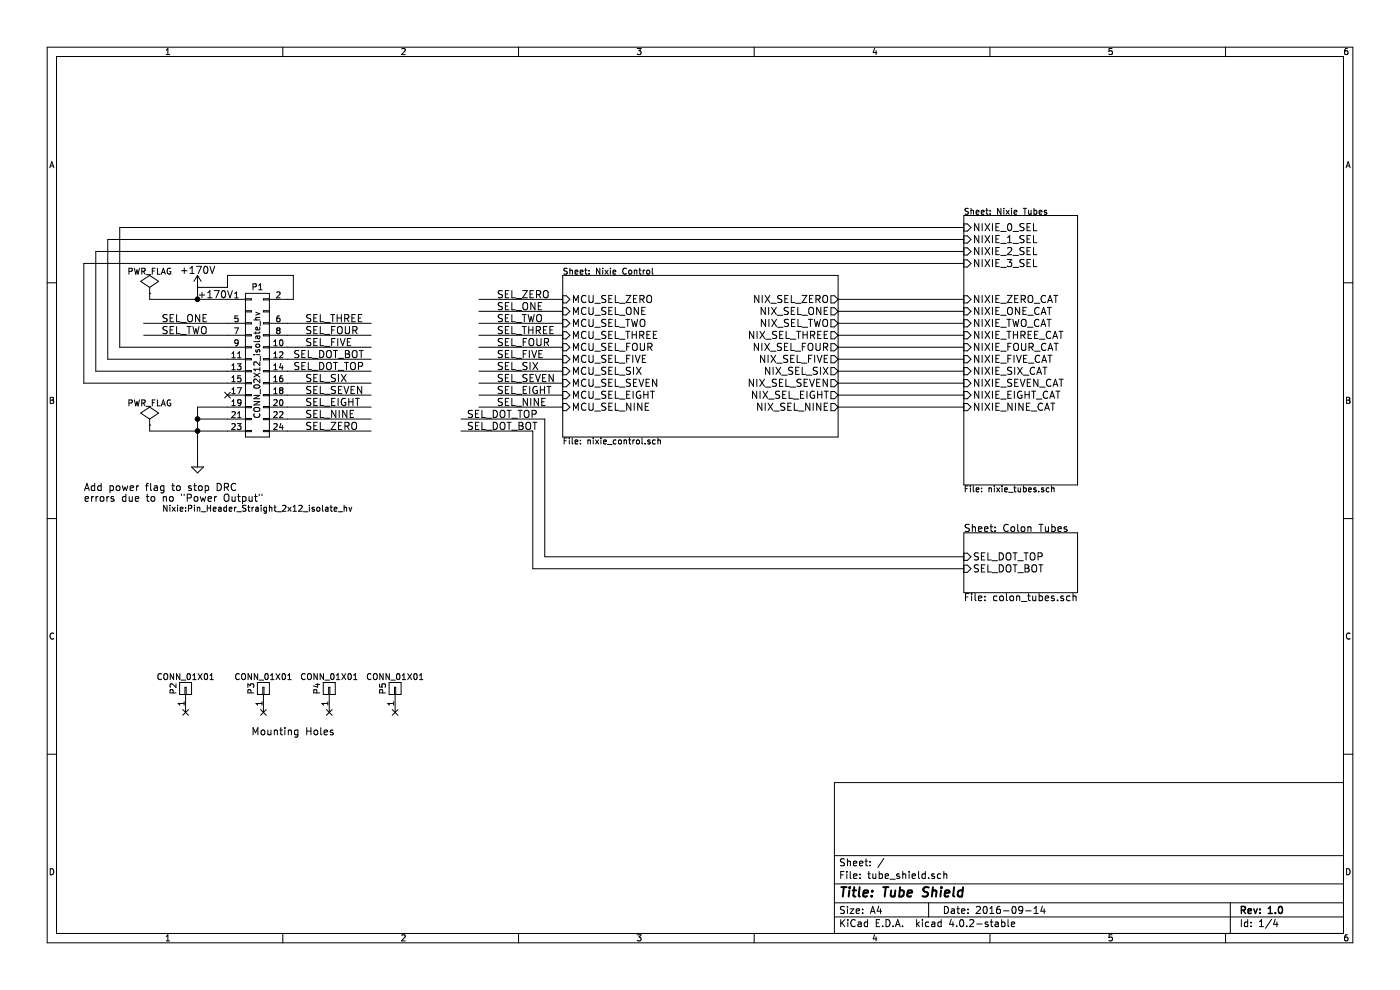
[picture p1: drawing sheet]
EESchema Schematic File Version 2
LIBS:tube_shield-rescue
LIBS:power
LIBS:device
LIBS:transistors
LIBS:conn
LIBS:linear
LIBS:regul
LIBS:74xx
LIBS:cmos4000
LIBS:adc-dac
LIBS:memory
LIBS:xilinx
LIBS:microcontrollers
LIBS:dsp
LIBS:microchip
LIBS:analog_switches
LIBS:motorola
LIBS:texas
LIBS:intel
LIBS:audio
LIBS:interface
LIBS:digital-audio
LIBS:philips
LIBS:display
LIBS:cypress
LIBS:siliconi
LIBS:opto
LIBS:atmel
LIBS:contrib
LIBS:valves
LIBS:nixie_lib
LIBS:nixie_clock-rescue
LIBS:tube_shield-cache
EELAYER 25 0
EELAYER END
$Descr A4 11693 8268
encoding utf-8
Sheet 1 4
Title "Tube Shield"
Date "2016-09-14"
Rev "1.0"
Comp ""
Comment1 ""
Comment2 ""
Comment3 ""
Comment4 ""
$EndDescr
$Sheet
S 8050 1800 950  2250
U 51B41911
F0 "Nixie Tubes" 50
F1 "nixie_tubes.sch" 50
F2 "NIXIE_ONE_CAT" I L 8050 2600 60 
F3 "NIXIE_TWO_CAT" I L 8050 2700 60 
F4 "NIXIE_THREE_CAT" I L 8050 2800 60 
F5 "NIXIE_FOUR_CAT" I L 8050 2900 60 
F6 "NIXIE_FIVE_CAT" I L 8050 3000 60 
F7 "NIXIE_SIX_CAT" I L 8050 3100 60 
F8 "NIXIE_SEVEN_CAT" I L 8050 3200 60 
F9 "NIXIE_EIGHT_CAT" I L 8050 3300 60 
F10 "NIXIE_NINE_CAT" I L 8050 3400 60 
F11 "NIXIE_ZERO_CAT" I L 8050 2500 60 
F12 "NIXIE_0_SEL" I L 8050 1900 60 
F13 "NIXIE_1_SEL" I L 8050 2000 60 
F14 "NIXIE_2_SEL" I L 8050 2100 60 
F15 "NIXIE_3_SEL" I L 8050 2200 60 
$EndSheet
$Sheet
S 8050 4450 950  500 
U 54DBB7B0
F0 "Colon Tubes" 60
F1 "colon_tubes.sch" 60
F2 "SEL_DOT_TOP" I L 8050 4650 60 
F3 "SEL_DOT_BOT" I L 8050 4750 60 
$EndSheet
$Sheet
S 4700 2300 2300 1350
U 51B53B8A
F0 "Nixie Control" 50
F1 "nixie_control.sch" 50
F2 "MCU_SEL_ZERO" I L 4700 2500 60 
F3 "MCU_SEL_ONE" I L 4700 2600 60 
F4 "MCU_SEL_TWO" I L 4700 2700 60 
F5 "MCU_SEL_THREE" I L 4700 2800 60 
F6 "MCU_SEL_FOUR" I L 4700 2900 60 
F7 "MCU_SEL_FIVE" I L 4700 3000 60 
F8 "MCU_SEL_SIX" I L 4700 3100 60 
F9 "MCU_SEL_SEVEN" I L 4700 3200 60 
F10 "MCU_SEL_EIGHT" I L 4700 3300 60 
F11 "MCU_SEL_NINE" I L 4700 3400 60 
F12 "NIX_SEL_ZERO" O R 7000 2500 60 
F13 "NIX_SEL_ONE" O R 7000 2600 60 
F14 "NIX_SEL_TWO" O R 7000 2700 60 
F15 "NIX_SEL_THREE" O R 7000 2800 60 
F16 "NIX_SEL_FOUR" O R 7000 2900 60 
F17 "NIX_SEL_FIVE" O R 7000 3000 60 
F18 "NIX_SEL_SIX" O R 7000 3100 60 
F19 "NIX_SEL_SEVEN" O R 7000 3200 60 
F20 "NIX_SEL_EIGHT" O R 7000 3300 60 
F21 "NIX_SEL_NINE" O R 7000 3400 60 
$EndSheet
Wire Wire Line
	700  2200 8050 2200
Wire Wire Line
	800  2100 8050 2100
Wire Wire Line
	900  2000 8050 2000
Wire Wire Line
	1000 1900 8050 1900
Wire Wire Line
	7000 3400 8050 3400
Wire Wire Line
	7000 3300 8050 3300
Wire Wire Line
	7000 3200 8050 3200
Wire Wire Line
	7000 3100 8050 3100
Wire Wire Line
	7000 3000 8050 3000
Wire Wire Line
	7000 2900 8050 2900
Wire Wire Line
	7000 2800 8050 2800
Wire Wire Line
	7000 2700 8050 2700
Wire Wire Line
	7000 2600 8050 2600
Wire Wire Line
	7000 2500 8050 2500
Wire Wire Line
	4000 3400 4700 3400
Wire Wire Line
	4000 3300 4700 3300
Wire Wire Line
	4000 3200 4700 3200
Wire Wire Line
	4000 3100 4700 3100
Wire Wire Line
	4000 3000 4700 3000
Wire Wire Line
	4000 2900 4700 2900
Wire Wire Line
	4000 2500 4700 2500
Wire Wire Line
	4000 2700 4700 2700
Wire Wire Line
	4000 2600 4700 2600
Wire Wire Line
	4000 2800 4700 2800
Wire Wire Line
	3850 3500 4550 3500
Wire Wire Line
	4550 3500 4550 4650
Wire Wire Line
	4550 4650 8050 4650
Wire Wire Line
	3850 3600 4450 3600
Wire Wire Line
	4450 3600 4450 4750
Wire Wire Line
	4450 4750 8050 4750
Wire Wire Line
	1650 3400 1650 3850
$Comp
L GND #PWR01
U 1 1
P 1650 3850
F 0 "#PWR01" H 1650 3850 30  0001 C CNN
F 1 "GND" H 1650 3780 30  0001 C CNN
F 2 "" H 1650 3850 60  0000 C CNN
F 3 "" H 1650 3850 60  0000 C CNN
	1    1650 3850
	1    0    0    -1  
$EndComp
Wire Wire Line
	1250 2500 1900 2500
Connection ~ 1650 2500
Wire Wire Line
	1900 3400 1650 3400
Wire Wire Line
	1250 3600 1900 3600
Connection ~ 1650 3600
Wire Wire Line
	1900 3500 1650 3500
Connection ~ 1650 3500
Wire Wire Line
	1000 1900 1000 2900
Wire Wire Line
	900  2000 900  3000
Wire Wire Line
	800  2100 800  3100
Wire Wire Line
	700  2200 700  3200
Wire Wire Line
	1650 2400 1650 2500
NoConn ~ 1900 3300
Wire Wire Line
	1000 2900 1900 2900
Wire Wire Line
	900  3000 1900 3000
Wire Wire Line
	800  3100 1900 3100
Wire Wire Line
	700  3200 1900 3200
$Comp
L PWR_FLAG #FLG02
U 1 1
P 1250 3550
F 0 "#FLG02" H 1250 3645 50  0001 C CNN
F 1 "PWR_FLAG" H 1250 3730 50  0000 C CNN
F 2 "" H 1250 3550 50  0000 C CNN
F 3 "" H 1250 3550 50  0000 C CNN
	1    1250 3550
	1    0    0    -1  
$EndComp
Wire Wire Line
	1250 3600 1250 3550
Text Notes 700  4200 0    60   ~ 0
Add power flag to stop DRC\nerrors due to no "Power Output"
$Comp
L CONN_01X01 P2
U 1 1
P 1550 5750
F 0 "P2" H 1550 5850 50  0000 C CNN
F 1 "CONN_01X01" V 1650 5750 50  0000 C CNN
F 2 "Mounting_Holes:MountingHole_3.2mm_M3_ISO7380_Pad" H 1550 5750 50  0001 C CNN
F 3 "" H 1550 5750 50  0000 C CNN
	1    1550 5750
	0    -1   -1   0   
$EndComp
$Comp
L CONN_01X01 P3
U 1 1
P 2200 5750
F 0 "P3" H 2200 5850 50  0000 C CNN
F 1 "CONN_01X01" V 2300 5750 50  0000 C CNN
F 2 "Mounting_Holes:MountingHole_3.2mm_M3_ISO14580_Pad" H 2200 5750 50  0001 C CNN
F 3 "" H 2200 5750 50  0000 C CNN
	1    2200 5750
	0    -1   -1   0   
$EndComp
$Comp
L CONN_01X01 P4
U 1 1
P 2750 5750
F 0 "P4" H 2750 5850 50  0000 C CNN
F 1 "CONN_01X01" V 2850 5750 50  0000 C CNN
F 2 "Mounting_Holes:MountingHole_3.2mm_M3_ISO14580_Pad" H 2750 5750 50  0001 C CNN
F 3 "" H 2750 5750 50  0000 C CNN
	1    2750 5750
	0    -1   -1   0   
$EndComp
$Comp
L CONN_01X01 P5
U 1 1
P 3300 5750
F 0 "P5" H 3300 5850 50  0000 C CNN
F 1 "CONN_01X01" V 3400 5750 50  0000 C CNN
F 2 "Mounting_Holes:MountingHole_3.2mm_M3_ISO14580_Pad" H 3300 5750 50  0001 C CNN
F 3 "" H 3300 5750 50  0000 C CNN
	1    3300 5750
	0    -1   -1   0   
$EndComp
NoConn ~ 1550 5950
NoConn ~ 2200 5950
NoConn ~ 2750 5950
NoConn ~ 3300 5950
Text Notes 2100 6150 0    60   ~ 0
Mounting Holes
Text Label 1650 2500 0    60   ~ 0
+170V
Text Label 4150 2500 0    60   ~ 0
SEL_ZERO
Text Label 4150 2600 0    60   ~ 0
SEL_ONE
Text Label 4150 2700 0    60   ~ 0
SEL_TWO
Text Label 4150 2800 0    60   ~ 0
SEL_THREE
Text Label 4150 2900 0    60   ~ 0
SEL_FOUR
Text Label 4150 3000 0    60   ~ 0
SEL_FIVE
Text Label 4150 3100 0    60   ~ 0
SEL_SIX
Text Label 4150 3200 0    60   ~ 0
SEL_SEVEN
Text Label 4150 3300 0    60   ~ 0
SEL_EIGHT
Text Label 4150 3400 0    60   ~ 0
SEL_NINE
Text Label 3900 3500 0    60   ~ 0
SEL_DOT_TOP
Text Label 3900 3600 0    60   ~ 0
SEL_DOT_BOT
Wire Wire Line
	2400 3500 3100 3500
Wire Wire Line
	2400 3400 3100 3400
Wire Wire Line
	2400 3300 3100 3300
Wire Wire Line
	2400 3200 3100 3200
Wire Wire Line
	2400 2900 3100 2900
Wire Wire Line
	2400 2800 3100 2800
Wire Wire Line
	2400 3600 3100 3600
Wire Wire Line
	1200 2800 1900 2800
Wire Wire Line
	1200 2700 1900 2700
Wire Wire Line
	2400 2700 3100 2700
Wire Wire Line
	2400 3000 3100 3000
Wire Wire Line
	2400 3100 3100 3100
Text Label 2550 3600 0    60   ~ 0
SEL_ZERO
Text Label 1350 2700 0    60   ~ 0
SEL_ONE
Text Label 1350 2800 0    60   ~ 0
SEL_TWO
Text Label 2550 2700 0    60   ~ 0
SEL_THREE
Text Label 2550 2800 0    60   ~ 0
SEL_FOUR
Text Label 2550 2900 0    60   ~ 0
SEL_FIVE
Text Label 2550 3200 0    60   ~ 0
SEL_SIX
Text Label 2550 3300 0    60   ~ 0
SEL_SEVEN
Text Label 2550 3400 0    60   ~ 0
SEL_EIGHT
Text Label 2550 3500 0    60   ~ 0
SEL_NINE
Text Label 2450 3100 0    60   ~ 0
SEL_DOT_TOP
Text Label 2450 3000 0    60   ~ 0
SEL_DOT_BOT
$Comp
L PWR_FLAG #FLG03
U 1 1
P 1250 2450
F 0 "#FLG03" H 1250 2545 50  0001 C CNN
F 1 "PWR_FLAG" H 1250 2630 50  0000 C CNN
F 2 "" H 1250 2450 50  0000 C CNN
F 3 "" H 1250 2450 50  0000 C CNN
	1    1250 2450
	1    0    0    -1  
$EndComp
$Comp
L +170V #PWR04
U 1 1
P 1650 2400
F 0 "#PWR04" H 1650 2250 60  0001 C CNN
F 1 "+170V" H 1650 2540 60  0000 C CNN
F 2 "" H 1650 2400 60  0000 C CNN
F 3 "" H 1650 2400 60  0000 C CNN
	1    1650 2400
	1    0    0    -1  
$EndComp
Wire Wire Line
	1250 2450 1250 2500
Wire Wire Line
	1650 2400 1900 2400
Wire Wire Line
	1900 2400 1900 2300
Wire Wire Line
	1900 2300 2450 2300
Wire Wire Line
	2450 2300 2450 2500
Wire Wire Line
	2450 2500 2400 2500
$Comp
L CONN_02X12_isolate_hv P1
U 1 1
P 2150 3050
F 0 "P1" H 2150 3700 50  0000 C CNN
F 1 "CONN_02X12_isolate_hv" V 2150 3050 50  0000 C CNN
F 2 "Nixie:Pin_Header_Straight_2x12_isolate_hv" H 2150 1850 50  0000 C CNN
F 3 "" H 2150 1850 50  0000 C CNN
	1    2150 3050
	1    0    0    -1  
$EndComp
$EndSCHEMATC
